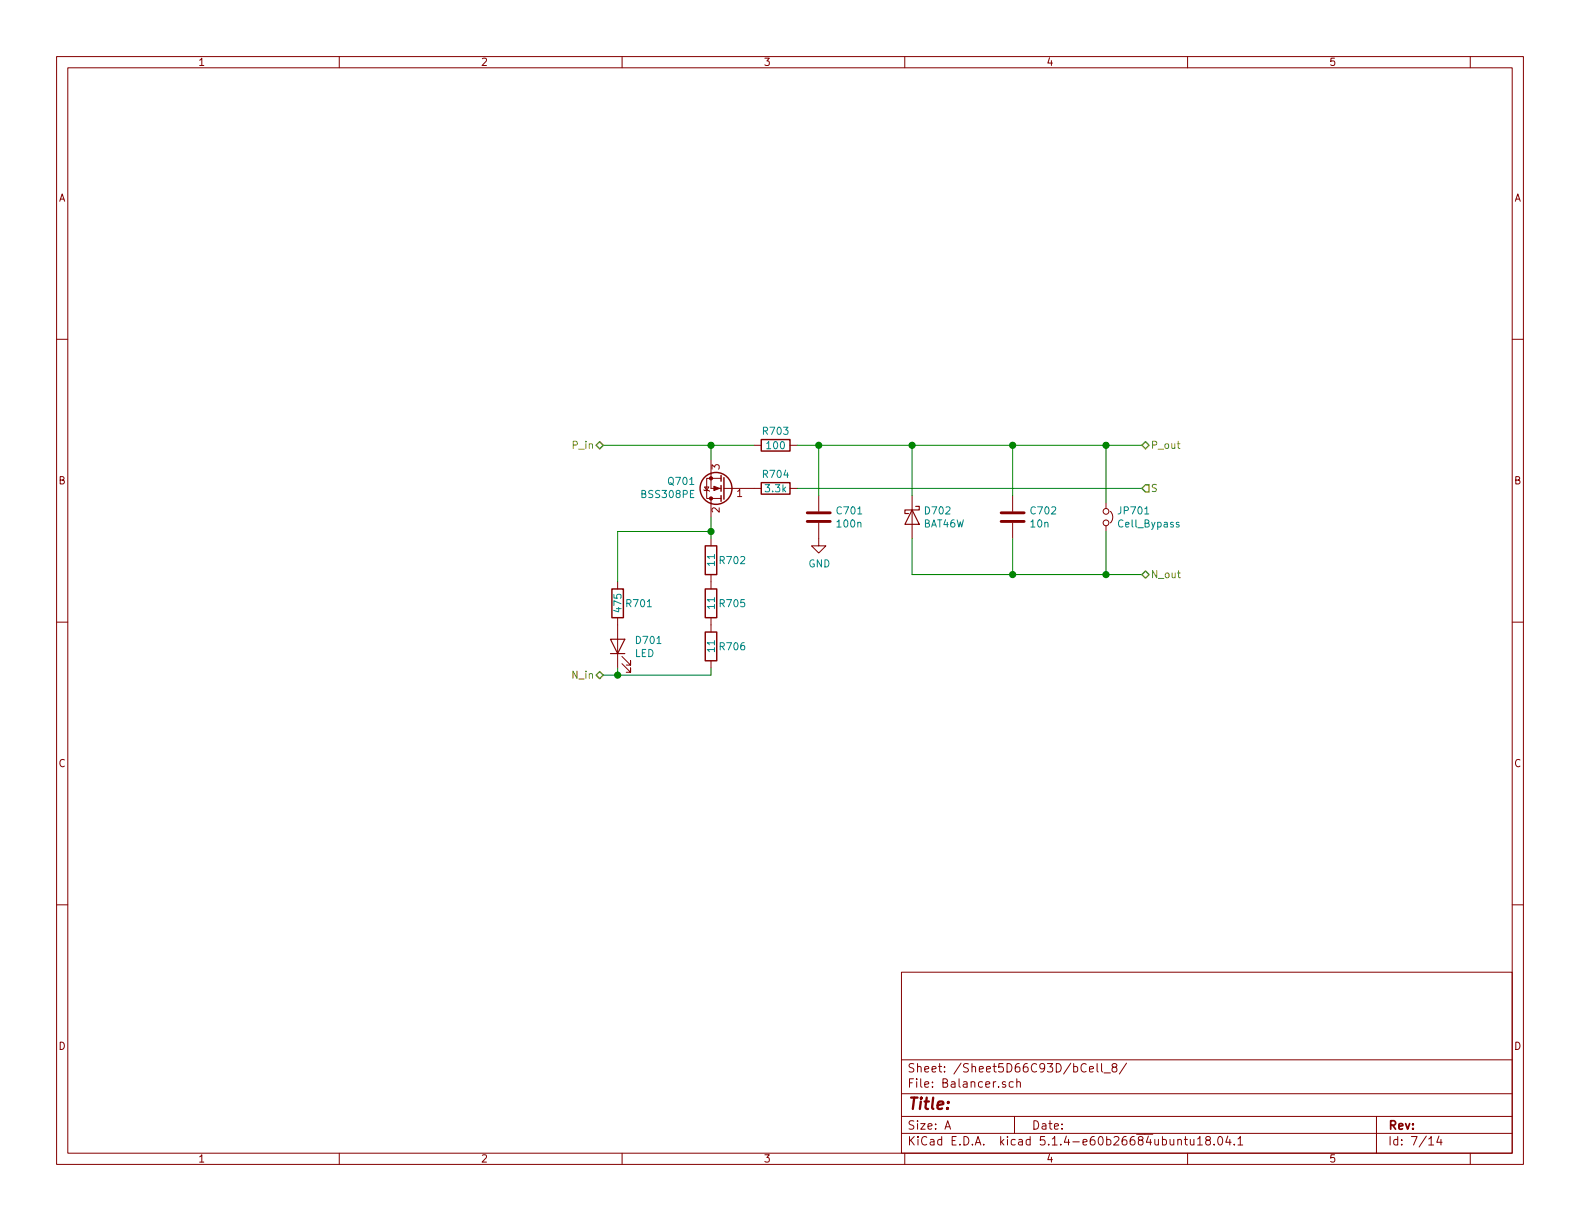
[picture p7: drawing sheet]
<svg xmlns="http://www.w3.org/2000/svg" width="279mm" height="216mm" viewBox="0 0 279 216" stroke-linecap="round" stroke-linejoin="round" font-family="sans-serif">
<g fill="none" stroke="#840000" stroke-width=".18">
<path d="M10 10h259.4v195.9h-259.4zM12 12h255.4v191.9h-255.4zM60 10v2M110 10v2M160 10v2M210 10v2M260 10v2M10 60h2M267.4 60h2M133.3 78.7h1.3M139.7 78.7h1.3M124.5 86.6l.1 .1h.7l.2 .2"/>
<path d="M124.6 86.1h.7l-.3 .6zM125.7 81.3v5.1h1.8M125.7 88.1v3.3M125.7 95.3v1.2M125.7 88.1h1.8M127.5 84.6h-2.5v3.5h.7M128 86.4h.2M128.3 86.4h6.3M139.7 86.4h1.3M144.8 92.5v4h1.2l-1.2 1.3-1.3-1.3h1.3M144.8 87.6v2.8M161.3 87.6v7.7"/>
<path d="M179.1 87.6v2.8M179.1 92.5v2.8M195.6 88.9v1M195.6 93v1M196.3 90.4a1.41 1.41 0 0 1 0 2.1M10 110h2M109.2 102.9v1.2M109.2 109.2v8.9M110 117.3l1.5 1.6v-.8v.8h-.8M110 116.1l1.5 1.5v-.8v.8h-.8M125.7 101.6v2.5M125.7 109.2v2.6"/>
<path d="M125.7 116.8v1.3M267.4 110h2M10 160h2M267.4 160h2M159.4 171.9h108v32h-108zM159.4 197.4h108M159.4 193.4h108M159.4 187.4h108M167.1 199.7l.5-1.5 .5 1.5M167.2 199.2h.8M177.8 191.3h-.4l-.2 .2 .1 .2 .5 .1v.4h-.6M179.2 191.3h-.5l-.2 .2v.6l.2 .2 .5-.1"/>
<path d="M179.4 197.4v3M179.8 191.4l.2-.1h.4v1M179.8 190.8v1.5M192.7 189.1l.7-.2-.1-.3h-.4l-.2 .2v.7h.6M194 188.1v1.3l.2 .2M194.8 188.1v1.3l.2 .2M195.2 189.7h1.2M196.9 188.7l-.3-.3 .1-.2 .2-.1h.5l.1 .2-.1 .3-.6 .2a.48 .48 0 0 0-.1 .6l.2 .2 .5-.2a.48 .48 0 0 0 0-.6l-.2-.1M199.2 188l-1.3 1.9M243.4 197.4v6.5M60 203.9v2M110 203.9v2"/>
<path d="M159.4 200.4h108M160 203.9v2M208.3 201.6l.2-.1h.3l.1 1M209.4 201.5h.6M209.6 201v1.3l.4 .2M210 203.9v2M210.5 201.5l.1 .9 .3 .1 .2-.2M211.1 201.5v1M211.8 201.4l.4-.4v1.5M211.8 202.5h.8M213.5 201.6l-.3-.3 .1-.3a.48 .48 0 0 1 .7 .1l-.1 .4a.52 .52 0 0 0-.6 .2 .52 .52 0 0 0 0 .7l.5 .1 .2-.2v-.4l-.2-.3M214.7 202.3v.2"/>
<path d="M215.5 201h.2a.8 .8 0 0 1 .5 .7 .8 .8 0 0 1-.5 .8 1 1 0 0 1-.2-1.5zM217.1 200.9l-.3 1.1h.9M217.5 201.5v1M218.3 202.3v.2M218.9 201.4l.4-.4v1.5M218.9 202.5h.9M252.7 201.4l.4-.4v1.5M252.7 202.5h.8M254.5 200.9l-.4 1.1h.9M254.8 201.5v1M260 203.9v2"/>
<circle cx="195.6" cy="92.5" r=".51"/>
<circle cx="195.6" cy="90.4" r=".51"/>
</g>
<g fill="none" stroke="#840000" stroke-width=".25">
<path d="M134.6 77.7h5.1v2.1h-5.1zM124.7 96.5h2v5.1h-2zM127.5 84.1v1M127.5 85.9v1M127.5 87.6v1M128 84.5v3.8M134.6 85.3h5.1v2.1h-5.1zM108.2 104.1h2v5.1h-2zM124.7 111.8h2v5h-2zM124.7 104.1h2v5.1h-2z"/>
<circle cx="126.6" cy="86.4" r="2.82"/>
</g>
<path d="M161.3 90.2l1.3 2.5h-2.6zM161.9 89.5h.7v.7h-2.6v.6h.7M107.9 113h2.6l-1.3 2.6zM107.9 115.6h2.6" fill="none" stroke="#840000" stroke-width=".2"/>
<path d="M142.7 92.2h4.1M142.7 90.7h4.1M177 92.2h4.1M177 90.7h4.1" fill="none" stroke="#840000" stroke-width=".51"/>
<path d="M208.5 92.4h-.3l-.2 .1 .1 .2 .4 .1v.3h-.5" fill="none" stroke="#008484" stroke-width=".18"/>
<g fill="#840000" stroke="#840000" stroke-width=".18">
<path d="M126.2 86l1.1 .4-1.1 .3z"/>
<circle cx="125.7" cy="84.6" r=".28"/>
<circle cx="125.7" cy="88.1" r=".28"/>
</g>
<g fill="none" stroke="#008400" stroke-width=".18">
<path d="M106.7 78.7h26.6M125.7 78.7v2.6M141 78.7h60.9M144.8 78.7v8.9M161.3 78.7v8.9M179.1 78.7v8.9M195.6 78.7v10.2M125.7 94h-16.5v8.9M125.7 91.4v3.9M141 86.4h60.9M161.3 95.3v6.3h40.6M179.1 95.3v6.3"/>
<path d="M195.6 94v7.6M109.2 118.1v1.3M125.7 118.1v1.3h-19"/>
</g>
<path d="M106 78.1l.7 .6-.7 .7-.6-.7zM202.6 78.1l.6 .6-.6 .7-.7-.7zM202.6 85.7h.6v1.3h-.6l-.7-.6zM105.4 119.4l.6-.7 .7 .7-.7 .6zM201.9 101.6l.7-.6 .6 .6-.6 .6z" fill="none" stroke="#848400" stroke-width=".25"/>
<path d="M208.2 78.5h.5M208.4 78v1.1l.3 .2" fill="none" stroke="#848400" stroke-width=".18"/>
<g fill="#008400" stroke="#008400" stroke-width=".25">
<circle cx="179.1" cy="101.6" r=".51"/>
<circle cx="125.7" cy="78.7" r=".51"/>
<circle cx="109.2" cy="119.4" r=".51"/>
<circle cx="144.8" cy="78.7" r=".51"/>
<circle cx="179.1" cy="78.7" r=".51"/>
<circle cx="125.7" cy="94" r=".51"/>
<circle cx="195.6" cy="78.7" r=".51"/>
<circle cx="161.3" cy="78.7" r=".51"/>
<circle cx="195.6" cy="101.6" r=".51"/>
</g>
<text font-size="2.8" fill="#840000" x="160.4" y="196.2">Title:</text>
<g font-size="2.1" fill="#840000">
<text x="160.4" y="189.6">Sheet: /Sheet5D66C93D/bCell_8/</text>
<text x="160.4" y="192.3">File: Balancer.sch</text>
<text x="160.4" y="202.5">KiCad E.D.A. kicad 5.1.4-e60b26684ubuntu18.04.1</text>
<text x="160.4" y="199.7">Size: A</text>
<text x="182.4" y="199.7">Date:</text>
<text x="245.4" y="199.7">Rev:</text>
<text x="245.4" y="202.5">Id: 7/14</text>
</g>
<g font-size="1.8" fill="#840000">
<text x="35" y="11.6">1</text>
<text x="85" y="11.6">2</text>
<text x="135" y="11.6">3</text>
<text x="185" y="11.6">4</text>
<text x="235" y="11.6">5</text>
<text x="10.4" y="35.6">A</text>
<text x="267.8" y="35.6">A</text>
<text x="127.3" y="83" transform="rotate(-90 127.3 83)">3</text>
<text x="10.4" y="85.6">B</text>
<text x="130.3" y="87.9">1</text>
<text x="267.8" y="85.6">B</text>
<text x="127.3" y="90.7" transform="rotate(-90 127.3 90.7)">2</text>
<text x="10.4" y="135.6">C</text>
<text x="267.8" y="135.6">C</text>
<text x="10.4" y="185.6">D</text>
<text x="267.8" y="185.6">D</text>
<text x="35" y="205.5">1</text>
<text x="85" y="205.5">2</text>
<text x="135" y="205.5">3</text>
<text x="185" y="205.5">4</text>
<text x="235" y="205.5">5</text>
</g>
<g font-size="1.8" fill="#008484">
<text x="135.1" y="76.9">R703</text>
<text x="135.7" y="79.4">100</text>
<text x="113.6" y="88.1">BSS308PE</text>
<text x="118.3" y="85.8">Q701</text>
<text x="135.1" y="84.5">R704</text>
<text x="135.4" y="87">3.3k</text>
<text x="148.1" y="91">C701</text>
<text x="148.2" y="93.3">100n</text>
<text x="163.3" y="93.3">BAT46W</text>
<text x="163.7" y="91">D702</text>
<text x="182.3" y="93.3">10n</text>
<text x="182.4" y="91">C702</text>
<text x="197.9" y="93.3">Cell_Bypass</text>
<text x="197.9" y="91">JP701</text>
<text x="126.4" y="100" transform="rotate(-90 126.4 100)">11</text>
<text x="127.4" y="99.7">R702</text>
<text x="143" y="100.3">GND</text>
<text x="110.9" y="107.4">R701</text>
<text x="126.4" y="107.6" transform="rotate(-90 126.4 107.6)">11</text>
<text x="127.4" y="107.4">R705</text>
<text x="109.9" y="108.1" transform="rotate(-90 109.9 108.1)">475</text>
<text x="112.6" y="113.9">D701</text>
<text x="112.2" y="116.2">LED</text>
<text x="126.4" y="115.2" transform="rotate(-90 126.4 115.2)">11</text>
<text x="127.4" y="115">R706</text>
</g>
<g font-size="1.8" fill="#848400">
<text x="101.4" y="79.4">P_in</text>
<text x="203.5" y="79.4">P_out</text>
<text x="203.5" y="87">S</text>
<text x="203.5" y="102.2">N_out</text>
<text x="101.3" y="120">N_in</text>
</g>
</svg>
